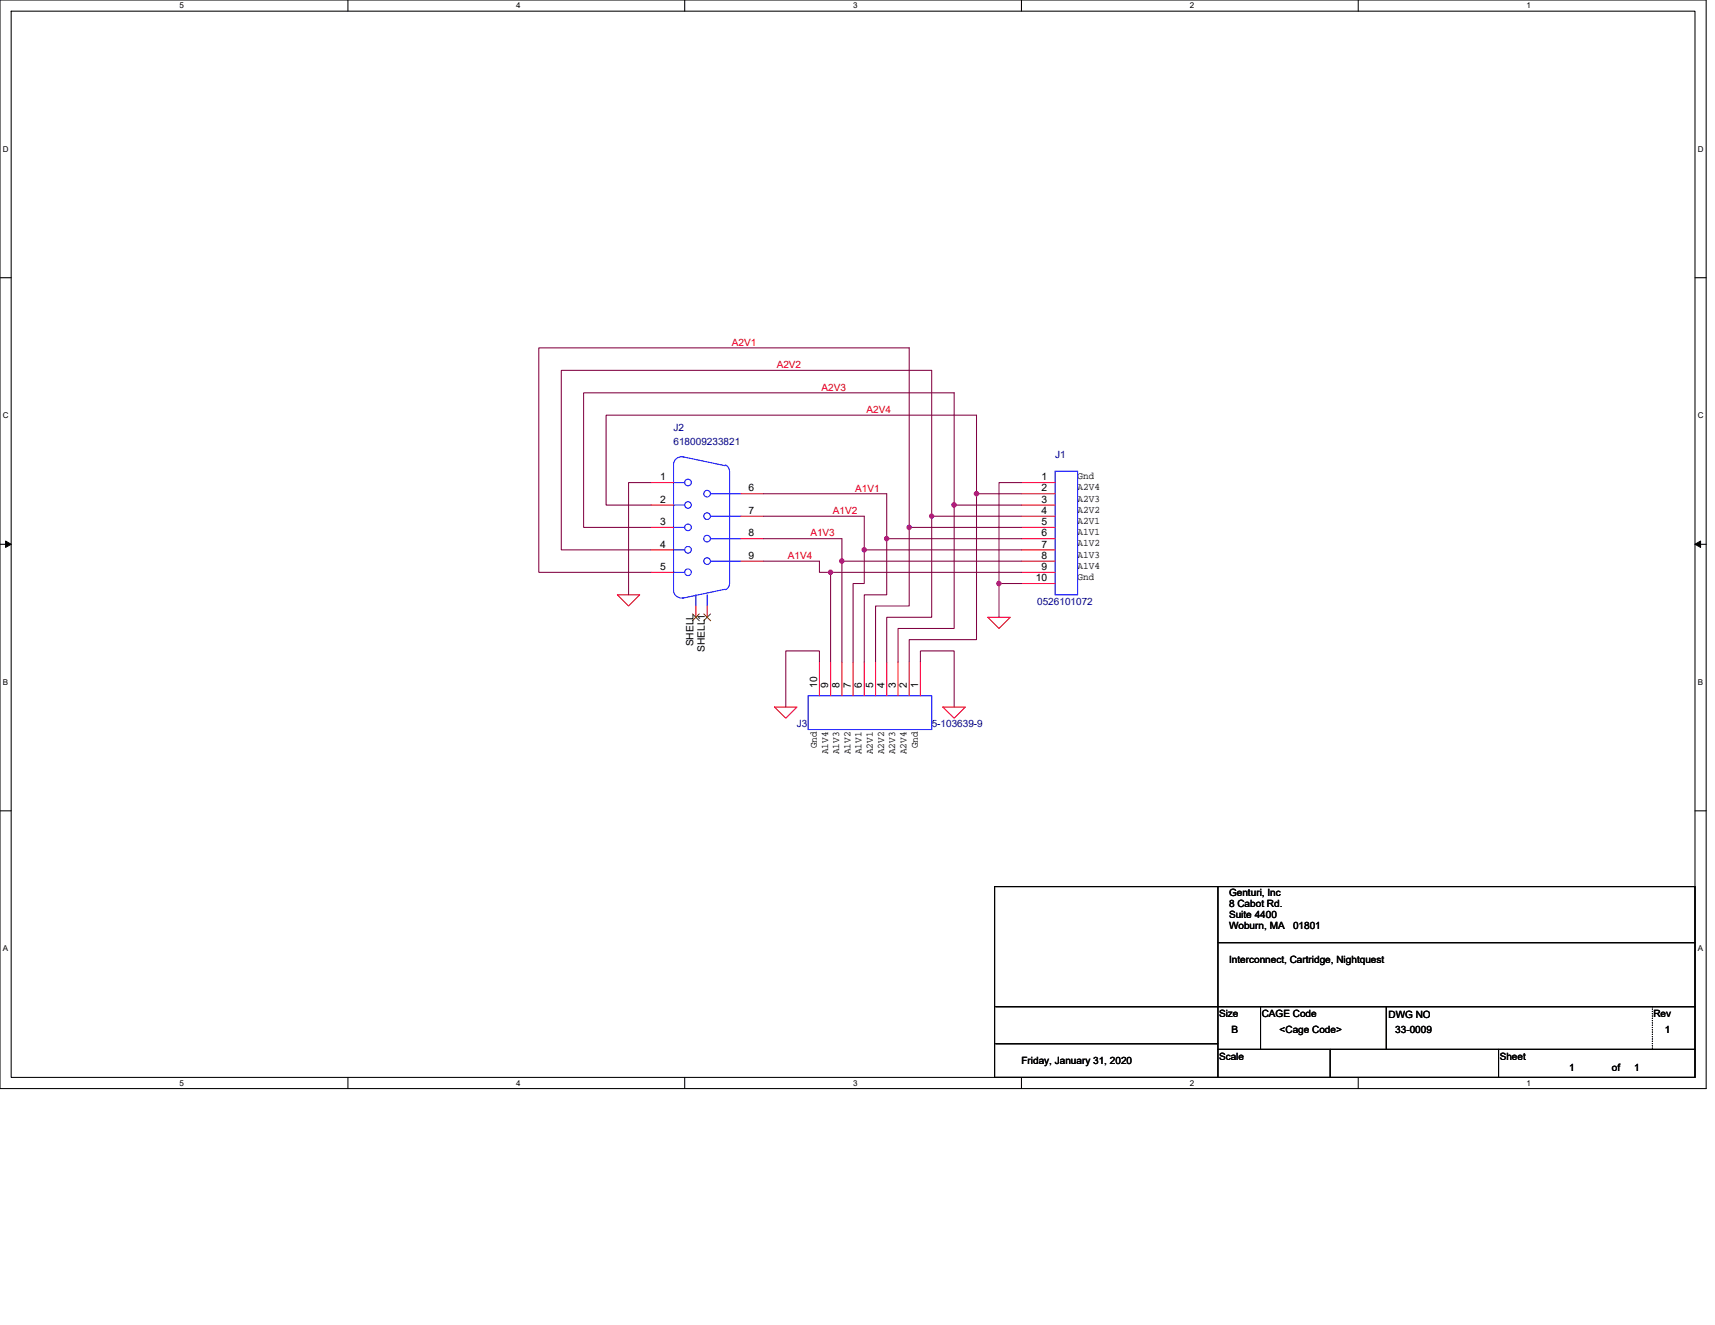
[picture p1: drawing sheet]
<svg xmlns="http://www.w3.org/2000/svg" width="279mm" height="216mm" viewBox="0 0 279 216" stroke-linecap="round" stroke-linejoin="round" font-family="sans-serif">
<path d="M0 0h278v177.4h-278zM1.8 1.8h274.3v173.8h-274.3z" fill="none" stroke="#000" stroke-width=".17"/>
<g fill="#fff">
<path d="M29.3 .2h.7v1.5h-.7z"/>
<path d="M29.3 175.7h.7v1.5h-.7z"/>
</g>
<path d="M56.7 0v1.8M56.7 175.6v1.8" fill="none" stroke="#000" stroke-width=".17"/>
<g fill="#fff">
<path d="M84.1 .2h.7v1.5h-.7z"/>
<path d="M84.1 175.7h.7v1.5h-.7z"/>
</g>
<path d="M111.5 0v1.8M111.5 175.6v1.8" fill="none" stroke="#000" stroke-width=".17"/>
<g fill="#fff">
<path d="M139 .2h.7v1.5h-.7z"/>
<path d="M139 175.7h.7v1.5h-.7z"/>
</g>
<path d="M166.4 0v1.8M166.4 175.6v1.8" fill="none" stroke="#000" stroke-width=".17"/>
<g fill="#fff">
<path d="M193.8 .2h.8v1.5h-.8z"/>
<path d="M193.8 175.7h.8v1.5h-.8z"/>
</g>
<path d="M221.3 0v1.8M221.3 175.6v1.8" fill="none" stroke="#000" stroke-width=".17"/>
<g fill="#fff">
<path d="M248.7 .2h.7v1.5h-.7z"/>
<path d="M248.7 175.7h.7v1.5h-.7z"/>
<path d="M.5 23.5h.9v1.5h-.9z"/>
<path d="M276.6 23.5h1v1.5h-1z"/>
<path d="M.5 67h.9v1.4h-.9z"/>
<path d="M276.6 67h1v1.4h-1z"/>
</g>
<path d="M0 45.3h1.8M276.1 45.3h1.9" fill="none" stroke="#000" stroke-width=".17"/>
<g fill="#fff">
<path d="M.5 110.4h.8v1.5h-.8z"/>
<path d="M276.6 110.4h.9v1.5h-.9z"/>
</g>
<path d="M0 88.7h1.8M276.1 88.7h1.9" fill="none" stroke="#000" stroke-width=".17"/>
<path d="M.9 88.2l.9 .5-.9 .5zM276.1 88.7l1-.5v1z" fill="#000" stroke="#000" stroke-width=".16"/>
<g fill="#fff">
<path d="M.5 153.8h.8v1.5h-.8z"/>
<path d="M276.6 153.8h.9v1.5h-.9z"/>
</g>
<path d="M0 132.1h1.8M276.1 132.1h1.9M162 144.5h114.1v31.1h-114.1zM198.4 153.6h77.7M198.4 144.5v31.1M162.2 170.1h36.2M162.2 164h113.9M198.4 171h77.7M205.4 164v7M216.7 171v4.6M225.8 164v7M244.1 171v4.6" fill="none" stroke="#000" stroke-width=".17"/>
<g fill="none" stroke="#f00" stroke-width=".17">
<path d="M106.1 78.6h3.6M166.4 78.6h5.5M100.6 96.9h3.6l-1.8 1.8zM106.1 82.3h3.6M106.1 85.9h3.6M106.1 89.6h3.6M106.1 93.3h3.6M113.4 98.7v1.9M115.2 98.7v1.9M120.7 80.5h3.7M120.7 84.1h3.7M120.7 87.8h3.7"/>
<path d="M120.7 91.4h3.7M166.4 80.5h5.5M166.4 82.3h5.5M166.4 84.1h5.5M166.4 85.9h5.5M166.4 87.8h5.5M166.4 89.6h5.5M166.4 91.4h5.5M166.4 93.3h5.5M166.4 95.1h5.5M126.2 115.2h3.6l-1.8 1.8zM133.5 107.9v5.5"/>
<path d="M135.3 107.9v5.5M137.2 107.9v5.5M139 107.9v5.5M140.8 107.9v5.5M142.6 107.9v5.5M144.5 107.9v5.5M146.3 107.9v5.5M148.1 107.9v5.5M149.9 107.9v5.5M153.6 115.2h3.7l-1.9 1.8zM160.9 100.6h3.7l-1.8 1.8z"/>
</g>
<path d="M269.2 164v7M269.2 171h.1" fill="none" stroke="#000" stroke-width=".17" stroke-dasharray="0 .3"/>
<g fill="none" stroke="#00f" stroke-width=".17">
<path d="M109.7 75.7v20.5M109.7 78.6h.1M109.7 78.6h1.8M111.2 74.4l6.9 1.5M111.3 74.4a1.32 1.32 0 0 0-1.6 1.3M118.2 75.8a1.1 1.1 0 0 1 .7 1M118.9 76.8v18.3M171.9 76.8h3.7v20.1h-3.7zM109.7 82.3h.1M109.7 85.9h.1M109.7 89.6h.1M109.7 93.3h.1"/>
<path d="M109.7 82.3h1.8M109.7 85.9h1.8M109.7 89.6h1.8M109.7 93.3h1.8M109.7 96.2a1.3 1.3 0 0 0 1.6 1.2M113.4 96.9v1.8M115.2 96.9v1.8M115.8 80.5h4.9M115.8 84.1h4.9M115.8 87.8h4.9M115.8 91.4h4.9M118.1 96l-6.9 1.5"/>
<path d="M118.9 95.1a1.07 1.07 0 0 1-.7 1M120.7 87.8h.1M120.7 91.4h.1M131.7 113.4h20.1v5.5h-20.1z"/>
<circle cx="112.1" cy="78.6" r=".54"/>
<circle cx="112.1" cy="85.9" r=".54"/>
<circle cx="112.1" cy="89.6" r=".54"/>
<circle cx="112.1" cy="82.3" r=".54"/>
<circle cx="112.1" cy="93.2" r=".54"/>
<circle cx="115.2" cy="80.4" r=".54"/>
<circle cx="115.2" cy="84.1" r=".54"/>
<circle cx="115.2" cy="91.4" r=".54"/>
<circle cx="115.2" cy="87.8" r=".54"/>
</g>
<path d="M112.8 100l1.1 1.2M113.9 100l-1.1 1.2M114.7 100l1.1 1.2M115.8 100l-1.2 1.2" fill="none" stroke="#804000" stroke-width=".16"/>
<g fill="none" stroke="#800040" stroke-width=".17">
<path d="M106.1 78.6h-3.7v18.3M166.4 78.6h-3.6v16.5M124.4 80.5h20.1v7.3h21.9M124.4 84.1h16.4v5.5h25.6M124.4 87.8h12.8v3.6h29.2M124.4 91.4h9.1v1.9h1.8M137.2 91.4v16.5M140.8 89.6v5.5h-1.8v12.8M144.5 87.8v9.1h-3.7v11M148.1 85.9v12.8h-5.5v9.2M151.8 84.1v16.5h-7.3v7.3M155.4 82.3v20.1h-9.1v5.5"/>
<path d="M159.1 80.5v23.7h-11v3.7M166.4 93.3h-31.1v14.6M166.4 80.5h-7.3v-12.9h-60.4v14.7h7.4M166.4 95.1h-3.6v5.5M166.4 85.9h-18.3v-29.2h-60.3v36.6h18.3M166.4 84.1h-14.6v-23.8h-60.4v29.3h14.7M166.4 82.3h-11v-18.3h-60.3v21.9h11M133.5 107.9v-1.8h-5.5v9.1M149.9 107.9v-1.8h5.5v9.1"/>
</g>
<g fill="#f0f" stroke="#f0f" stroke-width=".17">
<circle cx="162.7" cy="95.1" r=".36"/>
<circle cx="137.1" cy="91.4" r=".36"/>
<circle cx="159.1" cy="80.4" r=".36"/>
<circle cx="155.4" cy="82.3" r=".36"/>
<circle cx="151.8" cy="84.1" r=".35"/>
<circle cx="148.1" cy="85.9" r=".36"/>
<circle cx="144.4" cy="87.8" r=".35"/>
<circle cx="140.8" cy="89.6" r=".36"/>
<circle cx="135.3" cy="93.2" r=".35"/>
</g>
<g font-size="1.7">
<text x="107.5" y="78.3">1</text>
<text x="107.5" y="81.9">2</text>
<text x="122" y="80.1">6</text>
<text x="122" y="83.7">7</text>
<text x="169.7" y="78.3">1</text>
<text x="169.7" y="80.1">2</text>
<text x="169.7" y="81.9">3</text>
<text x="169.7" y="83.7">4</text>
<text x="107.5" y="85.6">3</text>
<text x="107.5" y="89.2">4</text>
<text x="122" y="87.4">8</text>
<text x="169.7" y="85.6">5</text>
<text x="169.7" y="87.4">6</text>
<text x="169.7" y="89.2">7</text>
<text x="107.5" y="92.9">5</text>
<text x="122" y="91.1">9</text>
<text x="168.8" y="94.7">10</text>
<text x="169.7" y="91.1">8</text>
<text x="169.7" y="92.9">9</text>
<text x="113" y="105.3" transform="rotate(-90 113 105.3)">SHELL</text>
<text x="114.8" y="106.3" transform="rotate(-90 114.8 106.3)">SHELL1</text>
<text x="133.1" y="112.1" transform="rotate(-90 133.1 112.1)">10</text>
<text x="134.9" y="112.1" transform="rotate(-90 134.9 112.1)">9</text>
<text x="136.8" y="112.1" transform="rotate(-90 136.8 112.1)">8</text>
<text x="138.6" y="112.1" transform="rotate(-90 138.6 112.1)">7</text>
<text x="140.4" y="112.1" transform="rotate(-90 140.4 112.1)">6</text>
<text x="142.3" y="112.1" transform="rotate(-90 142.3 112.1)">5</text>
<text x="144.1" y="112.1" transform="rotate(-90 144.1 112.1)">4</text>
<text x="145.9" y="112.1" transform="rotate(-90 145.9 112.1)">3</text>
<text x="147.7" y="112.1" transform="rotate(-90 147.7 112.1)">2</text>
<text x="149.6" y="112.1" transform="rotate(-90 149.6 112.1)">1</text>
</g>
<g font-size="1.6" fill="#f00">
<text x="119.2" y="56.3">A2V1</text>
<text x="126.5" y="60">A2V2</text>
<text x="133.9" y="63.6">A2V3</text>
<text x="141.2" y="67.3">A2V4</text>
<text x="135.7" y="83.8">A1V2</text>
<text x="139.3" y="80.1">A1V1</text>
<text x="132" y="87.4">A1V3</text>
<text x="128.4" y="91.1">A1V4</text>
</g>
<g font-size="1.6" fill="#000080">
<text x="109.7" y="70.2">J2</text>
<text x="109.7" y="72.4">618009233821</text>
<text x="171.9" y="74.6">J1</text>
<text x="169" y="98.6">0526101072</text>
<text x="129.8" y="118.5">J3</text>
<text x="151.8" y="118.5">5-103639-9</text>
</g>
<g font-size="1.6">
<text x="175.6" y="79.9">A2V4</text>
<text x="175.6" y="81.7">A2V3</text>
<text x="175.6" y="78.1">Gnd</text>
<text x="175.6" y="83.6">A2V2</text>
<text x="175.6" y="85.4">A2V1</text>
<text x="175.6" y="87.2">A1V1</text>
<text x="175.6" y="89">A1V2</text>
<text x="175.6" y="94.5">Gnd</text>
<text x="175.6" y="90.9">A1V3</text>
<text x="175.6" y="92.7">A1V4</text>
<text x="133.1" y="122" transform="rotate(-90 133.1 122)">Gnd</text>
<text x="134.9" y="122.9" transform="rotate(-90 134.9 122.9)">A1V4</text>
<text x="136.7" y="122.9" transform="rotate(-90 136.7 122.9)">A1V3</text>
<text x="138.6" y="122.9" transform="rotate(-90 138.6 122.9)">A1V2</text>
<text x="140.4" y="122.9" transform="rotate(-90 140.4 122.9)">A1V1</text>
<text x="142.2" y="122.9" transform="rotate(-90 142.2 122.9)">A2V1</text>
<text x="144" y="122.9" transform="rotate(-90 144 122.9)">A2V2</text>
<text x="145.9" y="122.9" transform="rotate(-90 145.9 122.9)">A2V3</text>
<text x="147.7" y="122.9" transform="rotate(-90 147.7 122.9)">A2V4</text>
<text x="149.5" y="122" transform="rotate(-90 149.5 122)">Gnd</text>
<text x="200.2" y="145.9">Genturi, Inc</text>
<text x="200.2" y="147.8">8 Cabot Rd.</text>
<text x="200.2" y="149.6">Suite 4400</text>
<text x="200.2" y="151.4">Woburn, MA</text>
<text x="210.7" y="151.4">01801</text>
<text x="200.2" y="156.9">Interconnect, Cartridge, Nightquest</text>
<text x="198.6" y="165.7">Size</text>
<text x="205.5" y="165.7">CAGE Code</text>
<text x="226.2" y="165.9">DWG NO</text>
<text x="269.4" y="165.7">Rev</text>
<text x="166.4" y="173.4">Friday, January 31, 2020</text>
<text x="198.6" y="172.7">Scale</text>
<text x="200.6" y="168.3">B</text>
<text x="208.5" y="168.3">&lt;Cage Code&gt;</text>
<text x="227.3" y="168.3">33-0009</text>
<text x="244.3" y="172.7">Sheet</text>
<text x="271.2" y="168.3">1</text>
<text x="255.7" y="174.5">1</text>
<text x="262.6" y="174.5">of</text>
<text x="266.3" y="174.5">1</text>
</g>
<g font-size="1.3">
<text x="29.3" y="1.4">5</text>
<text x="84.1" y="1.4">4</text>
<text x="139" y="1.4">3</text>
<text x="193.8" y="1.4">2</text>
<text x="248.7" y="1.4">1</text>
<text x=".5" y="24.7">D</text>
<text x="276.6" y="24.7">D</text>
<text x=".5" y="68.2">C</text>
<text x="276.6" y="68.2">C</text>
<text x=".5" y="111.6">B</text>
<text x="276.6" y="111.6">B</text>
<text x=".5" y="155">A</text>
<text x="276.6" y="155">A</text>
<text x="29.3" y="176.9">5</text>
<text x="84.1" y="176.9">4</text>
<text x="139" y="176.9">3</text>
<text x="193.8" y="176.9">2</text>
<text x="248.7" y="176.9">1</text>
</g>
</svg>
